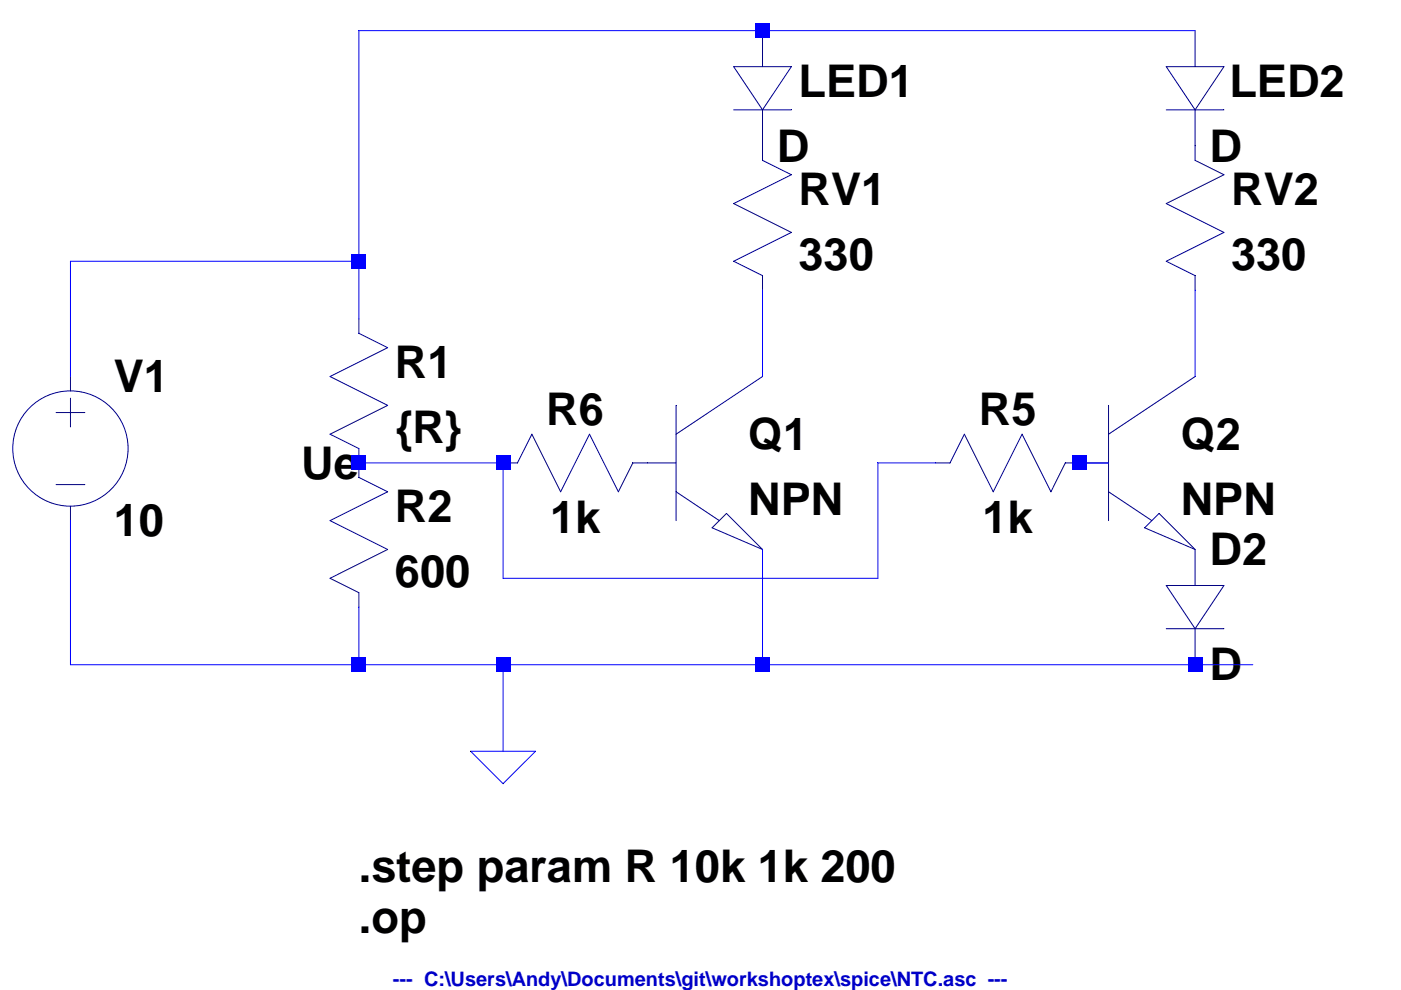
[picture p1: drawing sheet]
<svg xmlns="http://www.w3.org/2000/svg" width="297mm" height="210mm" viewBox="0 0 297 210" stroke-linecap="round" stroke-linejoin="round" font-family="sans-serif">
<path d="M76.1 95.1v3.1" fill="none" stroke="#00007e" stroke-width=".21"/>
<path d="M70 92.1l6.1 3" fill="none" stroke="#00007e" stroke-width=".21"/>
<path d="M82.2 86l-12.2 6.1" fill="none" stroke="#00007e" stroke-width=".21"/>
<path d="M70 79.9l12.2 6.1" fill="none" stroke="#00007e" stroke-width=".21"/>
<path d="M82.2 73.7l-12.2 6.2" fill="none" stroke="#00007e" stroke-width=".21"/>
<path d="M76.1 67.6v3.1" fill="none" stroke="#00007e" stroke-width=".21"/>
<path d="M76.1 70.7l6.1 3" fill="none" stroke="#00007e" stroke-width=".21"/>
<path d="M76.1 125.7v3.1" fill="none" stroke="#00007e" stroke-width=".21"/>
<path d="M70 122.7l6.1 3" fill="none" stroke="#00007e" stroke-width=".21"/>
<path d="M82.2 116.5l-12.2 6.2" fill="none" stroke="#00007e" stroke-width=".21"/>
<path d="M70 110.4l12.2 6.1" fill="none" stroke="#00007e" stroke-width=".21"/>
<path d="M82.2 104.3l-12.2 6.1" fill="none" stroke="#00007e" stroke-width=".21"/>
<path d="M76.1 98.2v3.1" fill="none" stroke="#00007e" stroke-width=".21"/>
<path d="M76.1 101.3l6.1 3" fill="none" stroke="#00007e" stroke-width=".21"/>
<path d="M154 108.9l-3 3.1" fill="none" stroke="#00007e" stroke-width=".21"/>
<path d="M154 108.9l7.7 7.6" fill="none" stroke="#00007e" stroke-width=".21"/>
<path d="M151 112l10.7 4.5" fill="none" stroke="#00007e" stroke-width=".21"/>
<path d="M143.3 104.3l9.2 6.1" fill="none" stroke="#00007e" stroke-width=".21"/>
<path d="M143.3 86v24.4" fill="none" stroke="#00007e" stroke-width=".21"/>
<path d="M161.7 79.9l-18.4 12.2" fill="none" stroke="#00007e" stroke-width=".21"/>
<path d="M137.2 98.2h6.1" fill="none" stroke="#00007e" stroke-width=".21"/>
<path d="M11.9 87.5h6.1" fill="none" stroke="#00007e" stroke-width=".21"/>
<path d="M11.9 102.8h6.1" fill="none" stroke="#00007e" stroke-width=".21"/>
<path d="M14.9 84.5v6.1" fill="none" stroke="#00007e" stroke-width=".21"/>
<path d="M14.9 107.4v3" fill="none" stroke="#00007e" stroke-width=".21"/>
<path d="M14.9 79.9v3" fill="none" stroke="#00007e" stroke-width=".21"/>
<g fill="none" stroke="#00007e" stroke-width=".21">
<path d="M161.7 58.5v3"/>
<circle cx="14.9" cy="95.1" r="12.2"/>
</g>
<path d="M155.6 55.4l6.1 3.1" fill="none" stroke="#00007e" stroke-width=".21"/>
<path d="M167.8 49.3l-12.2 6.1" fill="none" stroke="#00007e" stroke-width=".21"/>
<path d="M155.6 43.2l12.2 6.1" fill="none" stroke="#00007e" stroke-width=".21"/>
<path d="M167.8 37.1l-12.2 6.1" fill="none" stroke="#00007e" stroke-width=".21"/>
<path d="M161.7 30.9v3.1" fill="none" stroke="#00007e" stroke-width=".21"/>
<path d="M161.7 34l6.1 3.1" fill="none" stroke="#00007e" stroke-width=".21"/>
<path d="M155.6 23.3h12.2" fill="none" stroke="#00007e" stroke-width=".21"/>
<path d="M155.6 14.1h12.2" fill="none" stroke="#00007e" stroke-width=".21"/>
<path d="M167.8 14.1l-6.1 9.2" fill="none" stroke="#00007e" stroke-width=".21"/>
<path d="M155.6 14.1l6.1 9.2" fill="none" stroke="#00007e" stroke-width=".21"/>
<path d="M161.7 6.5v7.6" fill="none" stroke="#00007e" stroke-width=".21"/>
<path d="M161.7 23.3v7.6" fill="none" stroke="#00007e" stroke-width=".21"/>
<path d="M245.7 108.9l-3 3.1" fill="none" stroke="#00007e" stroke-width=".21"/>
<path d="M245.7 108.9l7.7 7.6" fill="none" stroke="#00007e" stroke-width=".21"/>
<path d="M242.7 112l10.7 4.5" fill="none" stroke="#00007e" stroke-width=".21"/>
<path d="M235 104.3l9.2 6.1" fill="none" stroke="#00007e" stroke-width=".21"/>
<path d="M235 86v24.4" fill="none" stroke="#00007e" stroke-width=".21"/>
<path d="M253.4 79.9l-18.4 12.2" fill="none" stroke="#00007e" stroke-width=".21"/>
<path d="M228.9 98.2h6.1" fill="none" stroke="#00007e" stroke-width=".21"/>
<path d="M253.4 58.5v3" fill="none" stroke="#00007e" stroke-width=".21"/>
<path d="M247.3 55.4l6.1 3.1" fill="none" stroke="#00007e" stroke-width=".21"/>
<path d="M259.5 49.3l-12.2 6.1" fill="none" stroke="#00007e" stroke-width=".21"/>
<path d="M247.3 43.2l12.2 6.1" fill="none" stroke="#00007e" stroke-width=".21"/>
<path d="M259.5 37.1l-12.2 6.1" fill="none" stroke="#00007e" stroke-width=".21"/>
<path d="M253.4 30.9v3.1" fill="none" stroke="#00007e" stroke-width=".21"/>
<path d="M253.4 34l6.1 3.1" fill="none" stroke="#00007e" stroke-width=".21"/>
<path d="M247.3 23.3h12.2" fill="none" stroke="#00007e" stroke-width=".21"/>
<path d="M247.3 14.1h12.2" fill="none" stroke="#00007e" stroke-width=".21"/>
<path d="M259.5 14.1l-6.1 9.2" fill="none" stroke="#00007e" stroke-width=".21"/>
<path d="M247.3 14.1l6.1 9.2" fill="none" stroke="#00007e" stroke-width=".21"/>
<path d="M253.4 6.5v7.6" fill="none" stroke="#00007e" stroke-width=".21"/>
<path d="M253.4 23.3v7.6" fill="none" stroke="#00007e" stroke-width=".21"/>
<path d="M247.3 133.3h12.2" fill="none" stroke="#00007e" stroke-width=".21"/>
<path d="M247.3 124.2h12.2" fill="none" stroke="#00007e" stroke-width=".21"/>
<path d="M259.5 124.2l-6.1 9.1" fill="none" stroke="#00007e" stroke-width=".21"/>
<path d="M247.3 124.2l6.1 9.1" fill="none" stroke="#00007e" stroke-width=".21"/>
<path d="M253.4 116.5v7.7" fill="none" stroke="#00007e" stroke-width=".21"/>
<path d="M253.4 133.3v7.7" fill="none" stroke="#00007e" stroke-width=".21"/>
<path d="M198.3 98.2h3.1" fill="none" stroke="#00007e" stroke-width=".21"/>
<path d="M204.5 92.1l-3.1 6.1" fill="none" stroke="#00007e" stroke-width=".21"/>
<path d="M204.5 92.1l6.1 12.2" fill="none" stroke="#00007e" stroke-width=".21"/>
<path d="M216.7 92.1l-6.1 12.2" fill="none" stroke="#00007e" stroke-width=".21"/>
<path d="M216.7 92.1l6.1 12.2" fill="none" stroke="#00007e" stroke-width=".21"/>
<path d="M225.9 98.2h3" fill="none" stroke="#00007e" stroke-width=".21"/>
<path d="M225.9 98.2l-3.1 6.1" fill="none" stroke="#00007e" stroke-width=".21"/>
<path d="M106.7 98.2h3" fill="none" stroke="#00007e" stroke-width=".21"/>
<path d="M112.8 92.1l-3.1 6.1" fill="none" stroke="#00007e" stroke-width=".21"/>
<path d="M112.8 92.1l6.1 12.2" fill="none" stroke="#00007e" stroke-width=".21"/>
<path d="M125 92.1l-6.1 12.2" fill="none" stroke="#00007e" stroke-width=".21"/>
<path d="M125 92.1l6.1 12.2" fill="none" stroke="#00007e" stroke-width=".21"/>
<path d="M134.2 98.2h3" fill="none" stroke="#00007e" stroke-width=".21"/>
<path d="M134.2 98.2l-3.1 6.1" fill="none" stroke="#00007e" stroke-width=".21"/>
<path d="M76.1 6.5h85.6M99.8 159.3h13.7l-6.8 6.9z" fill="none" stroke="#00f" stroke-width=".21"/>
<path d="M161.7 6.5h91.7" fill="none" stroke="#00f" stroke-width=".21"/>
<path d="M76.1 6.5v48.9" fill="none" stroke="#00f" stroke-width=".21"/>
<path d="M14.9 55.4h61.2" fill="none" stroke="#00f" stroke-width=".21"/>
<path d="M76.1 55.4v12.2" fill="none" stroke="#00f" stroke-width=".21"/>
<path d="M14.9 55.4v24.5" fill="none" stroke="#00f" stroke-width=".21"/>
<path d="M161.7 61.5v18.4" fill="none" stroke="#00f" stroke-width=".21"/>
<path d="M253.4 61.5v18.4" fill="none" stroke="#00f" stroke-width=".21"/>
<path d="M76.1 98.2h30.6" fill="none" stroke="#00f" stroke-width=".21"/>
<path d="M186.1 98.2h12.2" fill="none" stroke="#00f" stroke-width=".21"/>
<path d="M228.9 98.2h6.1" fill="none" stroke="#00f" stroke-width=".21"/>
<path d="M106.7 98.2v24.5" fill="none" stroke="#00f" stroke-width=".21"/>
<path d="M186.1 98.2v24.5" fill="none" stroke="#00f" stroke-width=".21"/>
<path d="M106.7 122.7h79.4" fill="none" stroke="#00f" stroke-width=".21"/>
<path d="M14.9 110.4v30.6" fill="none" stroke="#00f" stroke-width=".21"/>
<path d="M76.1 128.8v12.2" fill="none" stroke="#00f" stroke-width=".21"/>
<path d="M14.9 141h61.2" fill="none" stroke="#00f" stroke-width=".21"/>
<path d="M76.1 141h30.6" fill="none" stroke="#00f" stroke-width=".21"/>
<path d="M161.7 116.5v24.5" fill="none" stroke="#00f" stroke-width=".21"/>
<path d="M106.7 141h55" fill="none" stroke="#00f" stroke-width=".21"/>
<path d="M161.7 141h91.7" fill="none" stroke="#00f" stroke-width=".21"/>
<path d="M253.4 141h12.2" fill="none" stroke="#00f" stroke-width=".21"/>
<path d="M106.7 141v18.3" fill="none" stroke="#00f" stroke-width=".21"/>
<g fill="#00f">
<path d="M74.6 53.9h3v3.1h-3z"/>
<path d="M74.6 96.7h3v3h-3z"/>
<path d="M74.6 139.5h3v3h-3z"/>
<path d="M105.1 96.7h3.1v3h-3.1z"/>
<path d="M105.1 139.5h3.1v3h-3.1z"/>
<path d="M160.1 5h3.1v3h-3.1z"/>
<path d="M160.1 139.5h3.1v3h-3.1z"/>
<path d="M227.4 96.7h3.1v3h-3.1z"/>
<path d="M251.9 139.5h3v3h-3z"/>
</g>
<g font-size="9.6">
<text x="169.3" y="20.5">LED1</text>
<text x="260.6" y="20.5">LED2</text>
<text x="164.7" y="34.3">D</text>
<text x="256.4" y="34.3">D</text>
<text x="169.3" y="43.4">RV1</text>
<text x="261" y="43.4">RV2</text>
<text x="169.3" y="57.2">330</text>
<text x="261" y="57.2">330</text>
<text x="24.1" y="83.2">V1</text>
<text x="83.7" y="80.1">R1</text>
<text x="83.7" y="93.9">{R}</text>
<text x="115.8" y="90.1">R6</text>
<text x="158.6" y="95.4">Q1</text>
<text x="207.5" y="90.1">R5</text>
<text x="250.3" y="95.4">Q2</text>
<text x="63.9" y="101.5">Ue</text>
<text x="24.1" y="113.7">10</text>
<text x="83.7" y="110.7">R2</text>
<text x="116.6" y="113">1k</text>
<text x="158.6" y="109.2">NPN</text>
<text x="208.3" y="113">1k</text>
<text x="250.3" y="109.2">NPN</text>
<text x="256.4" y="119.9">D2</text>
<text x="83.7" y="124.5">600</text>
<text x="256.4" y="144.3">D</text>
<text x="76.1" y="187.1">.step param R 10k 1k 200</text>
<text x="76.1" y="197.8">.op</text>
</g>
<text font-size="4.2" fill="#0000c8" x="83.3" y="209.1">--- C:\Users\Andy\Documents\git\workshoptex\spice\NTC.asc ---</text>
</svg>
